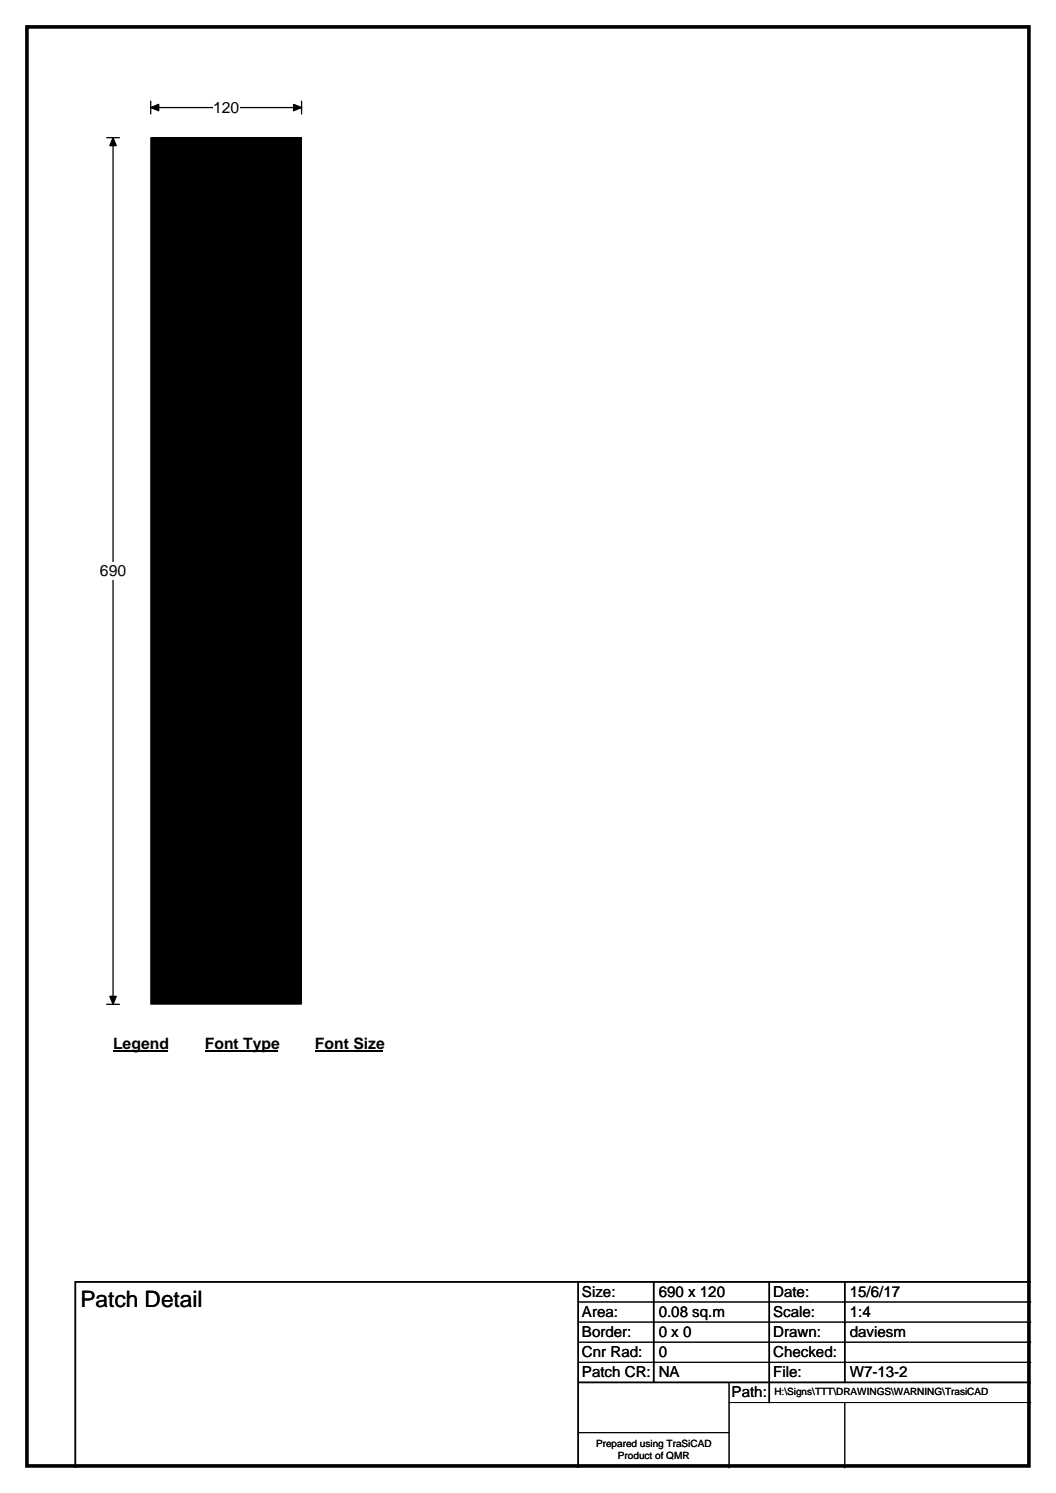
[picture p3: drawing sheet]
<svg xmlns="http://www.w3.org/2000/svg" width="210mm" height="297mm" viewBox="0 0 210 297" stroke-linecap="round" stroke-linejoin="round" font-family="sans-serif">
<path d="M5.4 5.4h199.2v286.3h-199.2z" fill="none" stroke="#000" stroke-width=".72"/>
<path d="M30 21.4h30M30 20.1v2.6M60 20.1v2.6" fill="none" stroke="#000" stroke-width=".25"/>
<path d="M30 21.4l1.6-.6v1.2zM58.4 20.8l1.6 .6-1.6 .6z" fill="#000" stroke="#000" stroke-width=".25"/>
<path d="M42.4 19.7h5.2v3.5h-5.2z" fill="#fff"/>
<path d="M21.2 27.4h2.5M22.5 27.4v172.4M21.2 199.8h2.5" fill="none" stroke="#000" stroke-width=".25"/>
<path d="M22.5 27.4l.6 1.6h-1.3zM21.8 198.2h1.3l-.6 1.6z" fill="#000" stroke="#000" stroke-width=".25"/>
<g fill="#fff">
<path d="M19.9 111.9h5.2v3.5h-5.2z"/>
<path d="M22.5 205.8h10.7v3.5h-10.7z"/>
</g>
<path d="M22.5 209.1h10.7" fill="none" stroke="#000" stroke-width=".32"/>
<path d="M40.7 205.8h14.4v3.5h-14.4z" fill="#fff"/>
<path d="M40.7 209.1h14.4" fill="none" stroke="#000" stroke-width=".32"/>
<path d="M62.6 205.8h13.5v3.5h-13.5z" fill="#fff"/>
<path d="M62.6 209.1h13.5" fill="none" stroke="#000" stroke-width=".32"/>
<path d="M30 27.4h29.9v172.4h-29.9z" fill="#000"/>
<path d="M30 27.4h29.9v172.4h-29.9zM115 259h90M115 263h90M115 267h90M115 271h90M145 279h60M145 275v17M168 279v13M115 285h30" fill="none" stroke="#000" stroke-width=".2"/>
<path d="M115 255v37M130 255v20M153 255v24M168 255v20M205 255h-190v37M115 275h90" fill="none" stroke="#000" stroke-width=".3"/>
<text font-size="4.5" x="16" y="260.1">Patch Detail</text>
<g font-size="3.1">
<text x="42.4" y="22.5">120</text>
<text x="19.9" y="114.7">690</text>
<text x="22.5" y="208.6">Legend</text>
<text x="40.7" y="208.6">Font Type</text>
<text x="62.6" y="208.6">Font Size</text>
</g>
<g font-size="3">
<text x="115.7" y="258">Size:</text>
<text x="131" y="258">690 x 120</text>
<text x="153.7" y="258">Date:</text>
<text x="169" y="258">15/6/17</text>
<text x="115.7" y="262">Area:</text>
<text x="131" y="262">0.08 sq.m</text>
<text x="153.7" y="262">Scale:</text>
<text x="169" y="262">1:4</text>
<text x="115.7" y="266">Border:</text>
<text x="115.7" y="270">Cnr Rad:</text>
<text x="131" y="266">0 x 0</text>
<text x="131" y="270">0</text>
<text x="153.7" y="266">Drawn:</text>
<text x="153.7" y="270">Checked:</text>
<text x="169" y="266">daviesm</text>
<text x="115.7" y="274">Patch CR:</text>
<text x="131" y="274">NA</text>
<text x="153.7" y="274">File:</text>
<text x="169" y="274">W7-13-2</text>
<text x="145.5" y="278">Path:</text>
</g>
<g font-size="2">
<text x="154" y="277.6">H:\Signs\TTT\DRAWINGS\WARNING\TrasiCAD</text>
<text x="118.5" y="287.8">Prepared using TraSiCAD</text>
<text x="122.9" y="290.2">Product of QMR</text>
</g>
</svg>
